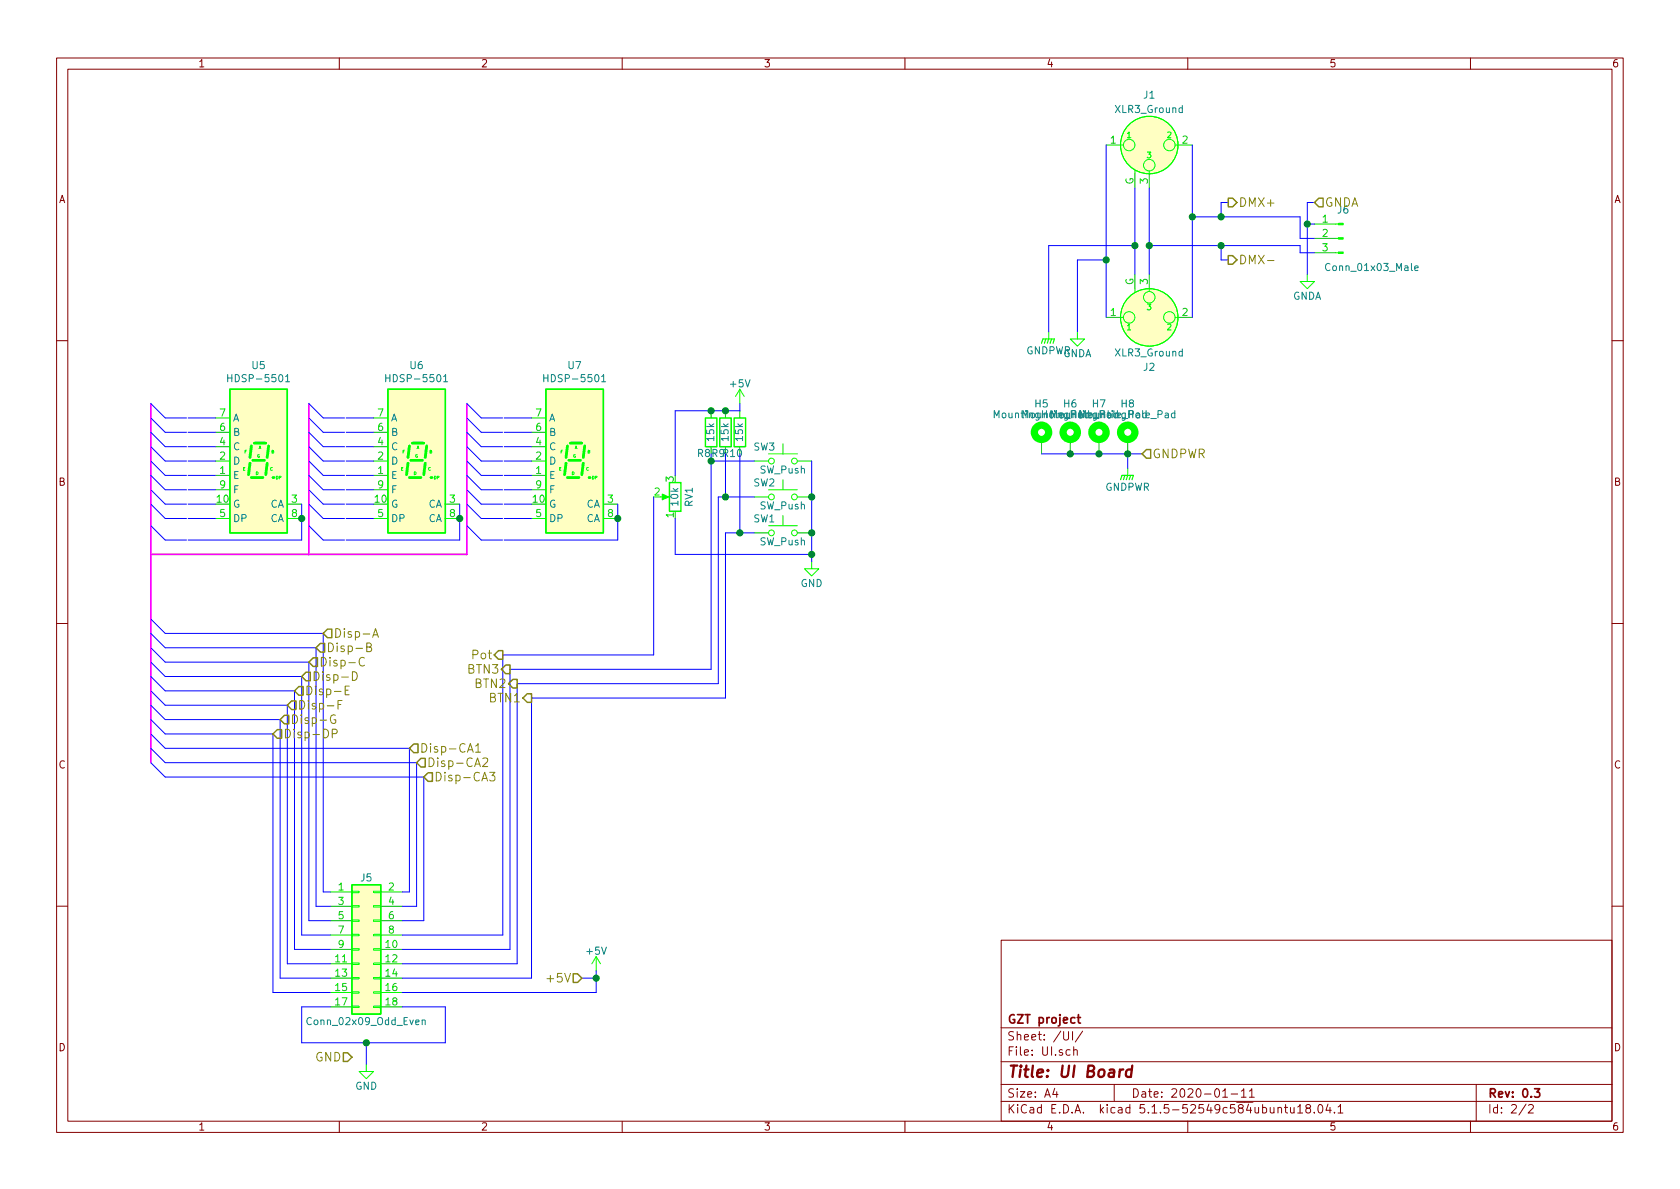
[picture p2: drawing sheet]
EESchema Schematic File Version 4
EELAYER 30 0
EELAYER END
$Descr A4 11693 8268
encoding utf-8
Sheet 2 2
Title "UI Board"
Date "2020-01-11"
Rev "0.3"
Comp "GZT project"
Comment1 ""
Comment2 ""
Comment3 ""
Comment4 ""
$EndDescr
$Comp
L Connector1:XLR3_Ground J1
U 1 1
P 8000 1000
F 0 "J1" H 8000 1350 50  0000 C CNN
F 1 "XLR3_Ground" H 8000 1250 50  0000 C CNN
F 2 "Connector_Audio:Jack_XLR_Neutrik_NC3FAAH2_Horizontal" H 8000 1000 50  0001 C CNN
F 3 "" H 8000 1000 50  0001 C CNN
	1    8000 1000
	1    0    0    -1  
$EndComp
$Comp
L Connector1:XLR3_Ground J2
U 1 1
P 8000 2200
F 0 "J2" H 8000 2550 50  0000 C CNN
F 1 "XLR3_Ground" H 8000 2450 50  0000 C CNN
F 2 "Connector_Audio:Jack_XLR_Neutrik_NC3MAAH_Horizontal" H 8000 2200 50  0001 C CNN
F 3 "" H 8000 2200 50  0001 C CNN
	1    8000 2200
	1    0    0    1   
$EndComp
$Comp
L power1:GNDPWR #PWR030
U 1 1
P 7300 2300
F 0 "#PWR030" H 7300 2100 50  0001 C CNN
F 1 "GNDPWR" H 7300 2170 50  0000 C CNN
F 2 "" H 7300 2250 50  0001 C CNN
F 3 "" H 7300 2250 50  0001 C CNN
	1    7300 2300
	1    0    0    -1  
$EndComp
$Comp
L power1:GNDA #PWR031
U 1 1
P 7500 2300
F 0 "#PWR031" H 7500 2050 50  0001 C CNN
F 1 "GNDA" H 7500 2150 50  0000 C CNN
F 2 "" H 7500 2300 50  0001 C CNN
F 3 "" H 7500 2300 50  0001 C CNN
	1    7500 2300
	1    0    0    -1  
$EndComp
Entry Wire Line
	1050 2800 1150 2900
Entry Wire Line
	1050 2900 1150 3000
Entry Wire Line
	1050 3000 1150 3100
Entry Wire Line
	1050 3100 1150 3200
Entry Wire Line
	1050 3200 1150 3300
Entry Wire Line
	1050 3300 1150 3400
Entry Wire Line
	1050 3400 1150 3500
Entry Wire Line
	1050 3500 1150 3600
Text Label 1150 2900 0    60   ~ 0
Disp-A
Text Label 1150 3000 0    60   ~ 0
Disp-B
Text Label 1150 3100 0    60   ~ 0
Disp-C
Text Label 1150 3200 0    60   ~ 0
Disp-D
Text Label 1150 3300 0    60   ~ 0
Disp-E
Text Label 1150 3400 0    60   ~ 0
Disp-F
Text Label 1150 3500 0    60   ~ 0
Disp-G
Text Label 1150 3600 0    60   ~ 0
Disp-DP
Entry Wire Line
	1050 3650 1150 3750
Text Label 1150 3750 0    60   ~ 0
Disp-CA1
Entry Wire Line
	2150 2800 2250 2900
Entry Wire Line
	2150 2900 2250 3000
Entry Wire Line
	2150 3000 2250 3100
Entry Wire Line
	2150 3100 2250 3200
Entry Wire Line
	2150 3200 2250 3300
Entry Wire Line
	2150 3300 2250 3400
Entry Wire Line
	2150 3400 2250 3500
Entry Wire Line
	2150 3500 2250 3600
Text Label 2250 2900 0    60   ~ 0
Disp-A
Text Label 2250 3000 0    60   ~ 0
Disp-B
Text Label 2250 3100 0    60   ~ 0
Disp-C
Text Label 2250 3200 0    60   ~ 0
Disp-D
Text Label 2250 3300 0    60   ~ 0
Disp-E
Text Label 2250 3400 0    60   ~ 0
Disp-F
Text Label 2250 3500 0    60   ~ 0
Disp-G
Text Label 2250 3600 0    60   ~ 0
Disp-DP
Entry Wire Line
	2150 3650 2250 3750
Text Label 2250 3750 0    60   ~ 0
Disp-CA2
Entry Wire Line
	3250 2800 3350 2900
Entry Wire Line
	3250 2900 3350 3000
Entry Wire Line
	3250 3000 3350 3100
Entry Wire Line
	3250 3100 3350 3200
Entry Wire Line
	3250 3200 3350 3300
Entry Wire Line
	3250 3300 3350 3400
Entry Wire Line
	3250 3400 3350 3500
Entry Wire Line
	3250 3500 3350 3600
Text Label 3350 2900 0    60   ~ 0
Disp-A
Text Label 3350 3000 0    60   ~ 0
Disp-B
Text Label 3350 3100 0    60   ~ 0
Disp-C
Text Label 3350 3200 0    60   ~ 0
Disp-D
Text Label 3350 3300 0    60   ~ 0
Disp-E
Text Label 3350 3400 0    60   ~ 0
Disp-F
Text Label 3350 3500 0    60   ~ 0
Disp-G
Text Label 3350 3600 0    60   ~ 0
Disp-DP
Entry Wire Line
	3250 3650 3350 3750
Text Label 3350 3750 0    60   ~ 0
Disp-CA3
$Comp
L Device1:R_POT RV1
U 1 1
P 4700 3450
F 0 "RV1" V 4600 3450 50  0000 C CNN
F 1 "10k" V 4700 3450 50  0000 C CNN
F 2 "Potentiometer_THT:Potentiometer_Bourns_PTA6043_Single_Slide" H 4700 3450 50  0001 C CNN
F 3 "" H 4700 3450 50  0001 C CNN
	1    4700 3450
	-1   0    0    1   
$EndComp
$Comp
L power1:+5V #PWR032
U 1 1
P 5150 2800
F 0 "#PWR032" H 5150 2650 50  0001 C CNN
F 1 "+5V" H 5150 2940 50  0000 C CNN
F 2 "" H 5150 2800 50  0001 C CNN
F 3 "" H 5150 2800 50  0001 C CNN
	1    5150 2800
	1    0    0    -1  
$EndComp
$Comp
L power1:GND #PWR033
U 1 1
P 5650 3900
F 0 "#PWR033" H 5650 3650 50  0001 C CNN
F 1 "GND" H 5650 3750 50  0000 C CNN
F 2 "" H 5650 3900 50  0001 C CNN
F 3 "" H 5650 3900 50  0001 C CNN
	1    5650 3900
	1    0    0    -1  
$EndComp
$Comp
L Switch1:SW_Push SW1
U 1 1
P 5450 3700
F 0 "SW1" H 5500 3800 50  0000 L CNN
F 1 "SW_Push" H 5450 3640 50  0000 C CNN
F 2 "Buttons_Switches_THT:SW_PUSH_6mm_h7.3mm" H 5450 3900 50  0001 C CNN
F 3 "" H 5450 3900 50  0001 C CNN
	1    5450 3700
	-1   0    0    -1  
$EndComp
$Comp
L Switch1:SW_Push SW2
U 1 1
P 5450 3450
F 0 "SW2" H 5500 3550 50  0000 L CNN
F 1 "SW_Push" H 5450 3390 50  0000 C CNN
F 2 "Buttons_Switches_THT:SW_PUSH_6mm_h7.3mm" H 5450 3650 50  0001 C CNN
F 3 "" H 5450 3650 50  0001 C CNN
	1    5450 3450
	-1   0    0    -1  
$EndComp
$Comp
L Switch1:SW_Push SW3
U 1 1
P 5450 3200
F 0 "SW3" H 5500 3300 50  0000 L CNN
F 1 "SW_Push" H 5450 3140 50  0000 C CNN
F 2 "Buttons_Switches_THT:SW_PUSH_6mm_h7.3mm" H 5450 3400 50  0001 C CNN
F 3 "" H 5450 3400 50  0001 C CNN
	1    5450 3200
	-1   0    0    -1  
$EndComp
$Comp
L Device1:R R8
U 1 1
P 4950 3000
F 0 "R8" H 5000 3150 50  0000 C CNN
F 1 "15k" V 4950 3000 50  0000 C CNN
F 2 "Resistors_THT:R_Axial_DIN0207_L6.3mm_D2.5mm_P7.62mm_Horizontal" V 4880 3000 50  0001 C CNN
F 3 "" H 4950 3000 50  0001 C CNN
	1    4950 3000
	-1   0    0    1   
$EndComp
$Comp
L Device1:R R9
U 1 1
P 5050 3000
F 0 "R9" H 5100 3150 50  0000 C CNN
F 1 "15k" V 5050 3000 50  0000 C CNN
F 2 "Resistors_THT:R_Axial_DIN0207_L6.3mm_D2.5mm_P7.62mm_Horizontal" V 4980 3000 50  0001 C CNN
F 3 "" H 5050 3000 50  0001 C CNN
	1    5050 3000
	-1   0    0    1   
$EndComp
$Comp
L Device1:R R10
U 1 1
P 5150 3000
F 0 "R10" H 5200 3150 50  0000 C CNN
F 1 "15k" V 5150 3000 50  0000 C CNN
F 2 "Resistors_THT:R_Axial_DIN0207_L6.3mm_D2.5mm_P7.62mm_Horizontal" V 5080 3000 50  0001 C CNN
F 3 "" H 5150 3000 50  0001 C CNN
	1    5150 3000
	-1   0    0    1   
$EndComp
Text HLabel 4050 6800 0    60   Input ~ 0
+5V
$Comp
L power1:+5V #PWR034
U 1 1
P 4150 6750
F 0 "#PWR034" H 4150 6600 50  0001 C CNN
F 1 "+5V" H 4150 6890 50  0000 C CNN
F 2 "" H 4150 6750 50  0001 C CNN
F 3 "" H 4150 6750 50  0001 C CNN
	1    4150 6750
	-1   0    0    -1  
$EndComp
$Comp
L power1:GND #PWR035
U 1 1
P 2550 7400
F 0 "#PWR035" H 2550 7150 50  0001 C CNN
F 1 "GND" H 2550 7250 50  0000 C CNN
F 2 "" H 2550 7400 50  0001 C CNN
F 3 "" H 2550 7400 50  0001 C CNN
	1    2550 7400
	-1   0    0    -1  
$EndComp
Text HLabel 2450 7350 0    60   Input ~ 0
GND
Text HLabel 3500 4550 0    60   Output ~ 0
Pot
Text HLabel 3550 4650 0    60   Output ~ 0
BTN3
Text HLabel 3600 4750 0    60   Output ~ 0
BTN2
Text HLabel 3700 4850 0    60   Output ~ 0
BTN1
Entry Wire Line
	1050 4300 1150 4400
Entry Wire Line
	1050 4400 1150 4500
Entry Wire Line
	1050 4500 1150 4600
Entry Wire Line
	1050 4600 1150 4700
Entry Wire Line
	1050 4700 1150 4800
Entry Wire Line
	1050 4800 1150 4900
Entry Wire Line
	1050 4900 1150 5000
Entry Wire Line
	1050 5000 1150 5100
Entry Wire Line
	1050 5100 1150 5200
Text HLabel 2250 4400 2    60   Input ~ 0
Disp-A
Text HLabel 2200 4500 2    60   Input ~ 0
Disp-B
Text HLabel 2150 4600 2    60   Input ~ 0
Disp-C
Text HLabel 2100 4700 2    60   Input ~ 0
Disp-D
Text HLabel 2050 4800 2    60   Input ~ 0
Disp-E
Text HLabel 2000 4900 2    60   Input ~ 0
Disp-F
Text HLabel 1950 5000 2    60   Input ~ 0
Disp-G
Text HLabel 1900 5100 2    60   Input ~ 0
Disp-DP
Text HLabel 2850 5200 2    60   Input ~ 0
Disp-CA1
Text HLabel 2900 5300 2    60   Input ~ 0
Disp-CA2
Text HLabel 2950 5400 2    60   Input ~ 0
Disp-CA3
Entry Wire Line
	1050 5200 1150 5300
Entry Wire Line
	1050 5300 1150 5400
Text HLabel 8550 1400 2    60   Output ~ 0
DMX+
Text HLabel 8550 1800 2    60   Output ~ 0
DMX-
Text HLabel 9150 1400 2    60   Input ~ 0
GNDA
$Comp
L power1:GNDA #PWR036
U 1 1
P 9100 1900
F 0 "#PWR036" H 9100 1650 50  0001 C CNN
F 1 "GNDA" H 9100 1750 50  0000 C CNN
F 2 "" H 9100 1900 50  0001 C CNN
F 3 "" H 9100 1900 50  0001 C CNN
	1    9100 1900
	1    0    0    -1  
$EndComp
Text HLabel 7950 3150 2    60   Input ~ 0
GNDPWR
$Comp
L power1:GNDPWR #PWR037
U 1 1
P 7850 3250
F 0 "#PWR037" H 7850 3050 50  0001 C CNN
F 1 "GNDPWR" H 7850 3120 50  0000 C CNN
F 2 "" H 7850 3200 50  0001 C CNN
F 3 "" H 7850 3200 50  0001 C CNN
	1    7850 3250
	1    0    0    -1  
$EndComp
$Comp
L Connector1:Conn_01x03_Male J6
U 1 1
P 9350 1650
F 0 "J6" H 9350 1850 50  0000 C CNN
F 1 "Conn_01x03_Male" H 9150 1450 50  0000 C CNN
F 2 "Connectors_Molex:Molex_PicoBlade_53047-0310_03x1.25mm_Straight" H 9350 1650 50  0001 C CNN
F 3 "" H 9350 1650 50  0001 C CNN
	1    9350 1650
	-1   0    0    -1  
$EndComp
$Comp
L Mechanical1:MountingHole_Pad H8
U 1 1
P 7850 3050
F 0 "H8" H 7850 3300 50  0000 C CNN
F 1 "MountingHole_Pad" H 7850 3225 50  0000 C CNN
F 2 "MountingHole:MountingHole_4mm_Pad_Via" H 7850 3050 50  0001 C CNN
F 3 "" H 7850 3050 50  0001 C CNN
	1    7850 3050
	1    0    0    -1  
$EndComp
Wire Wire Line
	7700 1000 7700 1800
Wire Wire Line
	7900 1300 7900 1700
Wire Wire Line
	8000 1300 8000 1700
Wire Wire Line
	8300 2200 8300 1500
Wire Wire Line
	7500 2300 7500 1800
Wire Wire Line
	7500 1800 7700 1800
Connection ~ 7700 1800
Wire Wire Line
	7900 1700 7300 1700
Wire Wire Line
	7300 1700 7300 2300
Connection ~ 7900 1700
Wire Wire Line
	8300 1500 8500 1500
Connection ~ 8300 1500
Wire Wire Line
	8000 1700 8500 1700
Connection ~ 8000 1700
Wire Wire Line
	1150 2900 1500 2900
Wire Wire Line
	1150 3000 1500 3000
Wire Wire Line
	1150 3100 1500 3100
Wire Wire Line
	1150 3200 1500 3200
Wire Wire Line
	1150 3300 1500 3300
Wire Wire Line
	1150 3400 1500 3400
Wire Wire Line
	1150 3500 1500 3500
Wire Wire Line
	1150 3600 1500 3600
Wire Wire Line
	2100 3750 1150 3750
Wire Wire Line
	2250 2900 2600 2900
Wire Wire Line
	2250 3000 2600 3000
Wire Wire Line
	2250 3100 2600 3100
Wire Wire Line
	2250 3200 2600 3200
Wire Wire Line
	2250 3300 2600 3300
Wire Wire Line
	2250 3400 2600 3400
Wire Wire Line
	2250 3500 2600 3500
Wire Wire Line
	2250 3600 2600 3600
Wire Wire Line
	3200 3750 2250 3750
Wire Wire Line
	3350 2900 3700 2900
Wire Wire Line
	3350 3000 3700 3000
Wire Wire Line
	3350 3100 3700 3100
Wire Wire Line
	3350 3200 3700 3200
Wire Wire Line
	3350 3300 3700 3300
Wire Wire Line
	3350 3400 3700 3400
Wire Wire Line
	3350 3500 3700 3500
Wire Wire Line
	3350 3600 3700 3600
Wire Wire Line
	4300 3750 3350 3750
Wire Bus Line
	1050 3850 3250 3850
Wire Wire Line
	4700 2850 4700 3300
Wire Wire Line
	5650 3200 5650 3450
Connection ~ 5650 3450
Connection ~ 5650 3700
Wire Wire Line
	4700 3600 4700 3850
Wire Wire Line
	4700 3850 5650 3850
Connection ~ 5650 3850
Wire Wire Line
	3500 4550 4550 4550
Wire Wire Line
	4950 3200 5250 3200
Wire Wire Line
	3550 4650 4950 4650
Wire Wire Line
	5000 3450 5050 3450
Wire Wire Line
	3600 4750 5000 4750
Wire Wire Line
	5050 3700 5150 3700
Wire Wire Line
	3700 4850 5050 4850
Wire Wire Line
	4550 4550 4550 3450
Wire Wire Line
	4950 4650 4950 3200
Wire Wire Line
	5000 4750 5000 3450
Wire Wire Line
	5050 4850 5050 3700
Connection ~ 4950 3200
Wire Wire Line
	5050 3150 5050 3450
Connection ~ 5050 3450
Wire Wire Line
	5150 3150 5150 3700
Connection ~ 5150 3700
Wire Wire Line
	4700 2850 4950 2850
Connection ~ 4950 2850
Connection ~ 5050 2850
Wire Wire Line
	5150 2850 5150 2800
Wire Wire Line
	4150 6750 4150 6800
Wire Wire Line
	4150 6800 4050 6800
Wire Wire Line
	7950 3150 7850 3150
Wire Wire Line
	7850 3150 7850 3250
Wire Wire Line
	9050 1700 9050 1750
Wire Wire Line
	9050 1750 9150 1750
Wire Wire Line
	9050 1500 9050 1650
Wire Wire Line
	9050 1650 9150 1650
Wire Wire Line
	9100 1400 9100 1550
Wire Wire Line
	9100 1550 9150 1550
Wire Wire Line
	9100 1400 9150 1400
Connection ~ 9100 1550
Wire Wire Line
	8550 1400 8500 1400
Wire Wire Line
	8500 1400 8500 1500
Connection ~ 8500 1500
Wire Wire Line
	8550 1800 8500 1800
Wire Wire Line
	8500 1800 8500 1700
Connection ~ 8500 1700
Wire Wire Line
	1150 4400 2250 4400
Wire Wire Line
	2250 4400 2250 6200
Wire Wire Line
	2250 6200 2300 6200
Wire Wire Line
	1150 4500 2200 4500
Wire Wire Line
	1150 4600 2150 4600
Wire Wire Line
	2200 4500 2200 6300
Wire Wire Line
	2200 6300 2300 6300
Wire Wire Line
	2300 6400 2150 6400
Wire Wire Line
	2150 6400 2150 4600
Wire Wire Line
	1150 4700 2100 4700
Wire Wire Line
	2100 4700 2100 6500
Wire Wire Line
	2100 6500 2300 6500
Wire Wire Line
	1150 4800 2050 4800
Wire Wire Line
	2050 4800 2050 6600
Wire Wire Line
	2050 6600 2300 6600
Wire Wire Line
	1150 4900 2000 4900
Wire Wire Line
	2300 6700 2000 6700
Wire Wire Line
	2000 6700 2000 4900
Wire Wire Line
	1150 5000 1950 5000
Wire Wire Line
	2300 6800 1950 6800
Wire Wire Line
	1950 6800 1950 5000
Wire Wire Line
	1150 5100 1900 5100
Wire Wire Line
	1900 5100 1900 6900
Wire Wire Line
	1900 6900 2300 6900
Wire Wire Line
	1150 5200 2850 5200
Wire Wire Line
	2850 5200 2850 6200
Wire Wire Line
	2850 6200 2800 6200
Wire Wire Line
	1150 5300 2900 5300
Wire Wire Line
	2900 5300 2900 6300
Wire Wire Line
	2900 6300 2800 6300
Wire Wire Line
	1150 5400 2950 5400
Wire Wire Line
	2950 5400 2950 6400
Wire Wire Line
	2950 6400 2800 6400
Wire Wire Line
	2800 6500 3500 6500
Wire Wire Line
	3500 6500 3500 4550
Wire Wire Line
	2800 6600 3550 6600
Wire Wire Line
	3550 6600 3550 4650
Wire Wire Line
	3600 4750 3600 6700
Wire Wire Line
	3600 6700 2800 6700
Wire Wire Line
	2800 6800 3700 6800
Wire Wire Line
	3700 6800 3700 4850
$Comp
L Connector_Generic1:Conn_02x09_Odd_Even J5
U 1 1
P 2500 6600
F 0 "J5" H 2550 7100 50  0000 C CNN
F 1 "Conn_02x09_Odd_Even" H 2550 6100 50  0000 C CNN
F 2 "connector_more:CONN-TE-MICROMATCH-9X2-PTH-BOSS" H 2500 6600 50  0001 C CNN
F 3 "" H 2500 6600 50  0001 C CNN
	1    2500 6600
	1    0    0    -1  
$EndComp
Wire Wire Line
	4150 6900 2800 6900
Connection ~ 4150 6800
Wire Wire Line
	3100 7000 2800 7000
Wire Wire Line
	2300 7000 2100 7000
Wire Wire Line
	2100 7000 2100 7250
Wire Wire Line
	2100 7250 2550 7250
Wire Wire Line
	3100 7250 3100 7000
Connection ~ 2550 7250
Wire Wire Line
	7700 1800 7700 2200
Wire Wire Line
	7900 1700 7900 1900
Wire Wire Line
	8300 1500 8300 1000
Wire Wire Line
	8000 1700 8000 1900
Wire Wire Line
	5650 3450 5650 3700
Wire Wire Line
	5650 3700 5650 3850
Wire Wire Line
	5650 3850 5650 3900
Wire Wire Line
	4950 3200 4950 3150
Wire Wire Line
	5050 3450 5250 3450
Wire Wire Line
	5150 3700 5250 3700
Wire Wire Line
	4950 2850 5050 2850
Wire Wire Line
	5050 2850 5150 2850
Wire Wire Line
	9100 1550 9100 1900
Wire Wire Line
	8500 1500 9050 1500
Wire Wire Line
	8500 1700 9050 1700
Wire Wire Line
	4150 6800 4150 6900
Wire Wire Line
	2550 7250 3100 7250
Wire Wire Line
	2550 7250 2550 7400
Connection ~ 7850 3150
$Comp
L Mechanical1:MountingHole_Pad H7
U 1 1
P 7650 3050
F 0 "H7" H 7650 3300 50  0000 C CNN
F 1 "MountingHole_Pad" H 7650 3225 50  0000 C CNN
F 2 "MountingHole:MountingHole_4mm_Pad_Via" H 7650 3050 50  0001 C CNN
F 3 "" H 7650 3050 50  0001 C CNN
	1    7650 3050
	1    0    0    -1  
$EndComp
$Comp
L Mechanical1:MountingHole_Pad H6
U 1 1
P 7450 3050
F 0 "H6" H 7450 3300 50  0000 C CNN
F 1 "MountingHole_Pad" H 7450 3225 50  0000 C CNN
F 2 "MountingHole:MountingHole_4mm_Pad_Via" H 7450 3050 50  0001 C CNN
F 3 "" H 7450 3050 50  0001 C CNN
	1    7450 3050
	1    0    0    -1  
$EndComp
$Comp
L Mechanical1:MountingHole_Pad H5
U 1 1
P 7250 3050
F 0 "H5" H 7250 3300 50  0000 C CNN
F 1 "MountingHole_Pad" H 7250 3225 50  0000 C CNN
F 2 "MountingHole:MountingHole_4mm_Pad_Via" H 7250 3050 50  0001 C CNN
F 3 "" H 7250 3050 50  0001 C CNN
	1    7250 3050
	1    0    0    -1  
$EndComp
Wire Wire Line
	7250 3150 7450 3150
Connection ~ 7450 3150
Wire Wire Line
	7450 3150 7650 3150
Connection ~ 7650 3150
Wire Wire Line
	7650 3150 7850 3150
$Comp
L Display_Character1:HDSP-5501 U5
U 1 1
P 1800 3200
F 0 "U5" H 1800 3867 50  0000 C CNN
F 1 "HDSP-5501" H 1800 3776 50  0000 C CNN
F 2 "Display_7Segment:7SegmentLED_LTS6760_LTS6780" H 1800 2650 50  0001 C CNN
F 3 "https://docs.broadcom.com/wcs-public/products/data-sheets--technical-specifications/data-sheet/474/1009/av02-1107en_ds_hdsp-k40x_2015-05-26.pdf" H 1800 3200 50  0001 C CNN
	1    1800 3200
	1    0    0    -1  
$EndComp
Wire Wire Line
	2100 3600 2100 3750
$Comp
L Display_Character1:HDSP-5501 U6
U 1 1
P 2900 3200
F 0 "U6" H 2900 3867 50  0000 C CNN
F 1 "HDSP-5501" H 2900 3776 50  0000 C CNN
F 2 "Display_7Segment:7SegmentLED_LTS6760_LTS6780" H 2900 2650 50  0001 C CNN
F 3 "https://docs.broadcom.com/wcs-public/products/data-sheets--technical-specifications/data-sheet/474/1009/av02-1107en_ds_hdsp-k40x_2015-05-26.pdf" H 2900 3200 50  0001 C CNN
	1    2900 3200
	1    0    0    -1  
$EndComp
Wire Wire Line
	3200 3600 3200 3750
$Comp
L Display_Character1:HDSP-5501 U7
U 1 1
P 4000 3200
F 0 "U7" H 4000 3867 50  0000 C CNN
F 1 "HDSP-5501" H 4000 3776 50  0000 C CNN
F 2 "Display_7Segment:7SegmentLED_LTS6760_LTS6780" H 4000 2650 50  0001 C CNN
F 3 "https://docs.broadcom.com/wcs-public/products/data-sheets--technical-specifications/data-sheet/474/1009/av02-1107en_ds_hdsp-k40x_2015-05-26.pdf" H 4000 3200 50  0001 C CNN
	1    4000 3200
	1    0    0    -1  
$EndComp
Wire Wire Line
	4300 3600 4300 3750
Wire Wire Line
	4300 3600 4300 3500
Connection ~ 4300 3600
Wire Wire Line
	3200 3600 3200 3500
Connection ~ 3200 3600
Wire Wire Line
	2100 3600 2100 3500
Connection ~ 2100 3600
Wire Bus Line
	2150 2800 2150 3850
Wire Bus Line
	3250 2800 3250 3850
Wire Bus Line
	1050 2800 1050 5300
$EndSCHEMATC
